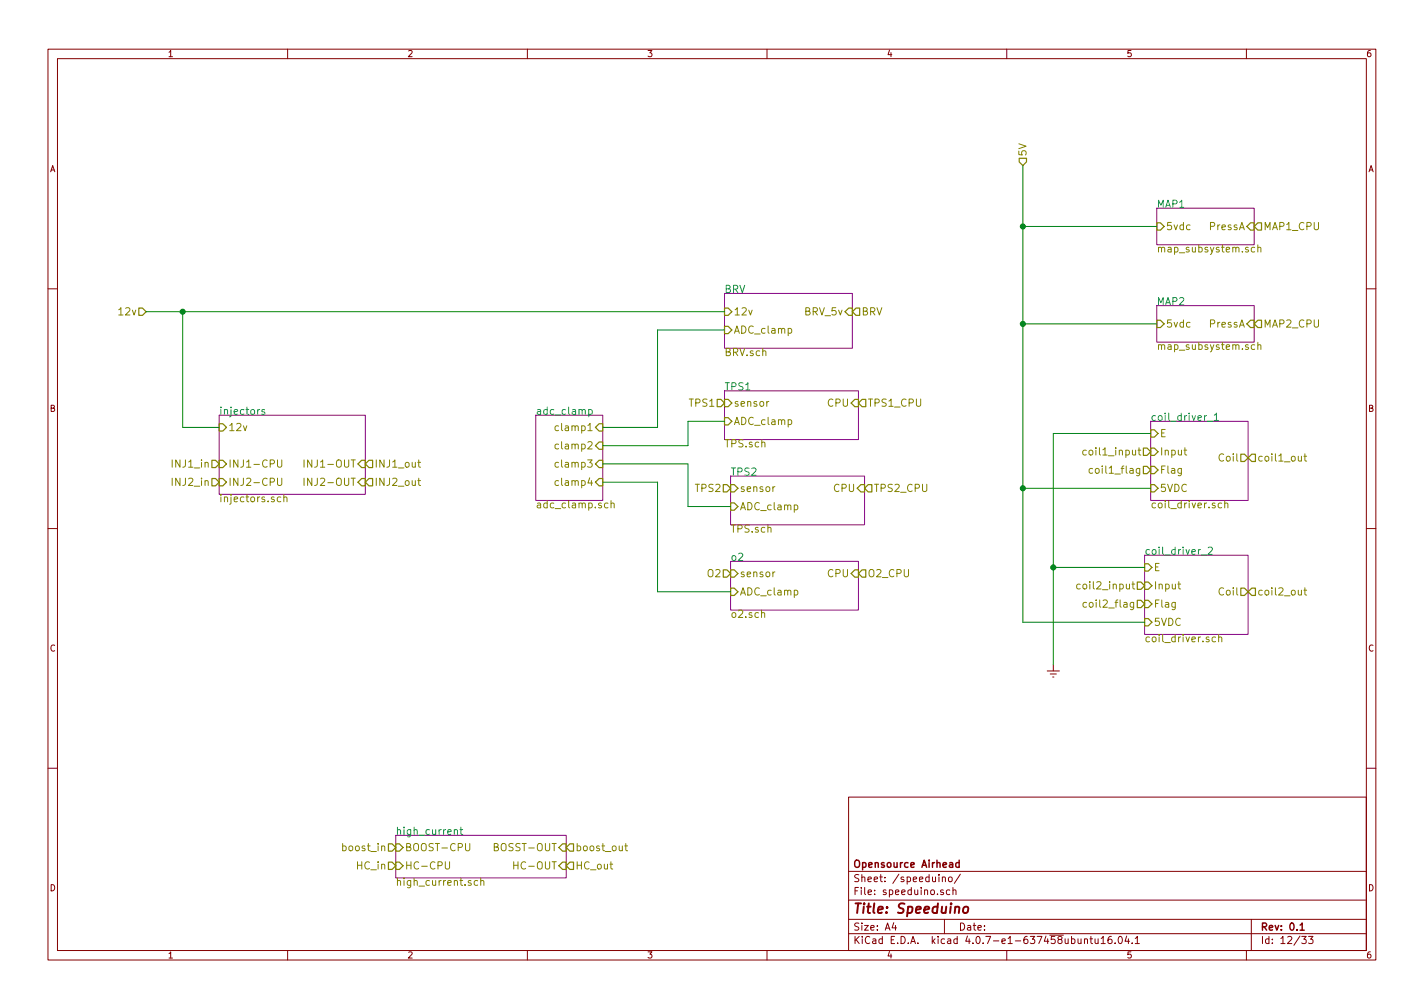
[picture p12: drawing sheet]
<svg xmlns="http://www.w3.org/2000/svg" width="297mm" height="210mm" viewBox="0 0 297 210" stroke-linecap="round" stroke-linejoin="round" font-family="sans-serif">
<g fill="none" stroke="#840000" stroke-width=".21">
<path d="M10 10.3h277v189.9h-277zM12 12.2h273v186.1h-273zM60 10.3v1.9M110 10.3v1.9M160 10.3v1.9M210 10.3v1.9M260 10.3v1.9M10 60.2h2M285 60.2h2M10 110.3h2M285 110.3h2M218.4 139.9h2.6"/>
<path d="M219.7 138.7v1.2M219.1 140.6h1.2M219.6 141.2h.2M10 160.2h2M177 166.3h108v32h-108zM285 160.2h2M60 198.3v1.9M110 198.3v1.9M160 198.3v1.9M177 194.8h108M177 191.8h108M177 187.8h108"/>
<path d="M177 181.8h108M186.4 192.5l-.3 1h.9M186.8 193v1M196.6 183.1l.2-.2 .4 .1v.9M196.6 182.9v1M196.8 185.7l-.4-.1-.2 .2 .1 .2 .5 .2v.3h-.6M197 191.8v3M197.9 183.1l.2-.2 .5 .2v.5l-.1 .2-.4 .1-.2-.1zM198.1 185.7l-.4-.1-.3 .3 .1 .6 .2 .1 .4-.1M198.8 185.7l.2-.1 .4 .1v.9M198.8 185.1v1.5M200.3 182.3l-1.2 2"/>
<path d="M210 198.3v1.9M226.2 196l.2-.2 .4 .1v.9M226.2 195.8v1M227.4 195.8h.5M227.6 195.3v1.3l.3 .2M228.4 195.8l.1 .9 .4 .1 .2-.1M229.1 195.8v1M229.7 195.8l.4-.5v1.5M229.7 196.8h.9M231.8 195.3l-.4 .1a1.11 1.11 0 0 0-.1 1.3l.4 .1 .2-.1 .1-.5-.3-.3-.4 .1-.2 .2M232.6 196.7v.1M233.4 195.5l.2-.2a.8 .8 0 0 1 .5 .8 .8 .8 0 0 1-.5 .7l-.4-.5z"/>
<path d="M235 195.2l-.3 1.1h.9M235.4 195.8v1M236.2 196.7v.1M236.8 195.8l.4-.5v1.5M236.8 196.8h.9M260 198.3v1.9M261 191.8v6.5M271.5 195.3h1l-.5 .6 .4 .1v.7l-.2 .1-.7-.1M272.9 195.3h1l-.5 .6 .4 .1v.7l-.2 .1-.7-.1"/>
</g>
<path d="M200.1 179.4v1.5M200.1 180l-.5-.1-.2 .3v.6l.2 .1 .5-.1M271.2 193l.4-.5v1.5M271.2 194h.9" fill="none" stroke="#840000" stroke-width=".3"/>
<path d="M201.1 189.3l.3-.2 .5 .2v.8l-.4 .3-.6-.1z" fill="none" stroke="#840000" stroke-width=".41"/>
<path d="M241.3 43.4h20.3v7.6h-20.3zM151.1 61.2h26.7v11.4h-26.7zM241.3 63.7h20.3v7.7h-20.3zM45.7 86.6h30.5v16.5h-30.5zM111.8 86.6h13.9v17.8h-13.9zM151.1 81.5h28v10.2h-28zM152.4 99.3h27.9v10.2h-27.9zM240 87.9h20.3v16.5h-20.3zM152.4 117.1h26.7v10.1h-26.7zM238.8 115.8h21.5v16.5h-21.5zM82.5 174.2h35.6v8.9h-35.6z" fill="none" stroke="#840084" stroke-width=".21"/>
<g fill="none" stroke="#848400" stroke-width=".21">
<path d="M261.7 51.7l-.4-.1-.3 .3 .1 .5 .2 .2 .4-.1M262.4 51.7l.2-.1 .4 .1v.9M262.4 51.1v1.5M164.4 68.6l.4-.1 .4 .3-.2 .6h-.6M261.7 72l-.4-.1-.3 .3 .1 .6 .2 .1 .4-.1M262.4 72l.2-.1 .4 .1v.9M262.4 71.4v1.5M57.9 95.9v1.3l.3 .3h.3l.3-.3v-1.3M57.9 99.7v1.3l.3 .3h.3l.3-.3v-1.3M63.4 95.9v1.6M63.4 99.7v1.6M87.1 96.4h.6"/>
<path d="M87.4 95.9v1.4l.3 .2M87.4 99.7v1.4l.3 .2M116.5 88.9l-.4-.1-.3 .3 .1 .7h.6M116.5 92.7l-.4-.1-.3 .3 .1 .7h.6M116.5 96.5l-.4-.1-.3 .3 .1 .7h.6M160.4 83.7l-.5 .3M164.4 87.6l.4-.1 .4 .4-.2 .6h-.6M226.6 94l-.4-.1-.3 .3 .1 .6h.6M227.9 97.8l-.4-.1-.3 .3 .1 .6h.6M237.4 93.9h.6M237.6 93.4v1.3l.4 .2M247 93.9h.5"/>
<path d="M247.2 93.4v1.3l.3 .2M270.8 95.2l.1 .9 .3 .1 .3-.2M271.5 95.2v1M272 95.2h.6M272.2 94.7v1.3l.4 .2M58.6 103.7h-.5l-.3 .3 .2 .6h.6M59.2 103.8l.1-.1a.36 .36 0 0 1 .6 .2v.8M59.2 103.1v1.6M87.1 100.2h.6M116.5 100.3l-.4-.1-.3 .4 .1 .6h.6M126.8 105l-.4-.1-.3 .3 .1 .7h.6M127.5 105.1v-.1a.36 .36 0 0 1 .6 .2v.7"/>
<path d="M127.5 104.4v1.5M161.6 119.3l-.4 .3M161.6 101.5l-.4 .3M165.7 105.4l.4-.1 .3 .3-.1 .7h-.6M254.8 105l-.4-.1-.3 .3 .2 .7h.5M255.5 105.1v-.1a.36 .36 0 0 1 .6 .2v.7M255.5 104.4v1.5M158.9 127.9a.36 .36 0 0 1 .6 .1v.8M165.7 123.2l.4-.1 .3 .3-.1 .6h-.6M225.3 121.9l-.4-.1-.3 .3 .1 .7h.6M226.6 125.7l-.4-.1-.3 .4 .2 .6h.5M236.1 121.8h.6"/>
<path d="M236.3 121.3v1.4l.4 .2M245.7 121.8h.6M245.9 121.3v1.4l.4 .2M253.6 132.9h-.5l-.3 .3 .2 .6h.6M254.2 133l.1-.1a.36 .36 0 0 1 .6 .2v.8M254.2 132.4v1.5M270.8 123.1l.1 .9 .3 .1 .3-.1M271.5 123.1v1M272 123.1h.6M272.2 122.6v1.3l.4 .2M92.9 179.8v1.2l.3 .3h.3l.3-.3v-1.2M97.1 175.9v1.3l.3 .3h.3l.3-.3v-1.3"/>
<path d="M107.2 179.8v1.5M130.3 176.4h.6M130.5 175.9v1.4l.4 .2M99.6 183.7h-.4l-.3 .3 .2 .6h.5M100.3 183.8l.1-.1a.36 .36 0 0 1 .5 .2v.8M100.3 183.2v1.5M107.2 180.5h.9"/>
</g>
<g fill="none" stroke="#848400" stroke-width=".25">
<path d="M212.6 33h1.5v.8l-.7 .7-.8-.7zM241.3 46.5h.8l.7 .7-.7 .8h-.8zM260.1 47.2l.8-.7h.7v1.5h-.7zM262.4 46.5h.7v1.5h-.7l-.8-.8zM29 64.3h.7l.8 .7-.8 .8h-.7zM151.1 64.3h.8l.8 .7-.8 .8h-.8zM151.1 68.1h.8l.8 .7-.8 .8h-.8zM177 64.3h.8v1.5h-.8l-.7-.8zM178.6 64.3h.7v1.5h-.7l-.8-.8zM241.3 66.8h.8l.7 .8-.7 .7h-.8zM260.1 67.6l.8-.8h.7v1.5h-.7zM262.4 66.8h.7v1.5h-.7l-.8-.7z"/>
<path d="M44.2 96h.8l.7 .8-.7 .7h-.8zM44.2 99.8h.8l.7 .8-.7 .7h-.8zM45.7 96h.8l.7 .8-.7 .7h-.8zM45.7 99.8h.8l.7 .8-.7 .7h-.8zM45.7 88.4h.8l.7 .7-.7 .8h-.8zM75.4 99.8h.8v1.5h-.8l-.7-.7zM75.4 96h.8v1.5h-.8l-.7-.7zM77 96h.7v1.5h-.7l-.8-.7zM77 99.8h.7v1.5h-.7l-.8-.7zM125 88.4h.7v1.5h-.7l-.8-.8zM125 92.2h.7v1.5h-.7l-.8-.7zM125 96h.7v1.5h-.7l-.8-.7z"/>
<path d="M125 99.8h.7v1.5h-.7l-.8-.7zM149.6 83.3h.8l.7 .8-.7 .7h-.8zM151.1 83.3h.8l.8 .8-.8 .7h-.8zM151.1 87.1h.8l.8 .8-.8 .7h-.8zM177.5 84.1l.8-.8h.8v1.5h-.8zM179.8 83.3h.8v1.5h-.8l-.7-.7zM238.5 93.5h.8l.7 .7-.7 .8h-.8zM238.5 97.3h.8l.7 .7-.7 .8h-.8zM240 89.7h.8l.8 .7-.8 .8h-.8zM240 93.5h.8l.8 .7-.8 .8h-.8zM240 97.3h.8l.8 .7-.8 .8h-.8zM258.8 94.7h.8l.7 .8-.7 .8h-.8z"/>
<path d="M261.1 94.7h.8v1.6h-.8l-.8-.8zM150.9 118.9h.7l.8 .7-.8 .8h-.7zM150.9 101.1h.7l.8 .7-.8 .8h-.7zM152.4 118.9h.8l.7 .7-.7 .8h-.8zM152.4 101.1h.8l.7 .7-.7 .8h-.8zM152.4 104.9h.8l.7 .8-.7 .7h-.8zM178.3 118.9h.8v1.5h-.8l-.8-.8zM179.6 101.1h.7v1.5h-.7l-.8-.8zM179.8 118.9h.8v1.5h-.8l-.7-.8zM181.1 101.1h.8v1.5h-.8l-.8-.8zM238.8 117.6h.7l.8 .8-.8 .7h-.7zM240 101.1h.8l.8 .7-.8 .8h-.8z"/>
<path d="M152.4 122.7h.8l.7 .7-.7 .8h-.8zM237.2 121.4h.8l.8 .8-.8 .7h-.8zM237.2 125.2h.8l.8 .8-.8 .7h-.8zM238.8 121.4h.7l.8 .8-.8 .7h-.7zM238.8 125.2h.7l.8 .8-.8 .7h-.7zM238.8 129h.7l.8 .8-.8 .8h-.7zM258.8 122.7h.8l.7 .7-.7 .8h-.8zM261.1 122.7h.8v1.5h-.8l-.8-.8zM81 176h.8l.7 .8-.7 .7h-.8zM81 179.8h.8l.7 .8-.7 .8h-.8zM82.5 176h.8l.8 .8-.8 .7h-.8zM82.5 179.8h.8l.8 .8-.8 .8h-.8z"/>
<path d="M117.3 179.8h.8v1.6h-.8l-.7-.8zM117.3 176h.8v1.5h-.8l-.7-.7zM118.1 176.8l.8-.8h.7v1.5h-.7zM118.9 179.8h.7v1.6h-.7l-.8-.8z"/>
</g>
<path d="M55.2 85.5l-.4-.1-.2 .2 .1 .2 .5 .2v.4h-.6M122.8 85.5l.4-.1 .3 .3-.1 .7h-.6M122.8 85.4v1.5M251.8 87.9h1.2M253.3 86.6l.4-.4v1.5M253.3 87.7h.9M250.6 115.8h1.1M252 114.3l.6-.2 .3 .4-.9 1.1h.9M94.8 173.2v-.1a.36 .36 0 0 1 .6 .2v.8M95.9 173h.6M96.1 172.5v1.4l.4 .2" fill="none" stroke="#008484" stroke-width=".21"/>
<path d="M213.4 34.5v95.3h25.4M213.4 47.2h27.9M30.5 65h120.6M38.1 65v24.1h7.6M151.1 68.8h-13.9v20.3h-11.5M213.4 67.6h27.9M125.7 96.8h17.8v8.9h8.9M151.1 87.9h-7.6v5.1h-17.8M240 90.4h-20.3v48.3M125.7 100.6h11.5v22.8h15.2M213.4 101.8h26.6M219.7 118.4h19.1" fill="none" stroke="#008400" stroke-width=".21"/>
<g fill="#008400" stroke="#008400" stroke-width=".25">
<circle cx="213.4" cy="101.8" r=".51"/>
<circle cx="213.4" cy="67.6" r=".51"/>
<circle cx="213.4" cy="47.2" r=".51"/>
<circle cx="38.1" cy="65" r=".51"/>
<circle cx="219.7" cy="118.4" r=".51"/>
</g>
<text font-size="2.8" fill="#840000" x="178" y="190.5">Title: Speeduino</text>
<g font-size="2.1" fill="#848400">
<text x="214.1" y="32.6" transform="rotate(-90 214.1 32.6)">5V</text>
<text x="241.3" y="52.6">map_subsystem.sch</text>
<text x="243.2" y="48">5vdc</text>
<text x="252.4" y="48">PressA</text>
<text x="263.6" y="48">MAP1_CPU</text>
<text x="25" y="65.8">12v</text>
<text x="153.1" y="65.8">12v</text>
<text x="167.8" y="65.8">BRV_5v</text>
<text x="179.7" y="65.8">BRV</text>
<text x="153.1" y="69.6">ADC_clamp</text>
<text x="243.2" y="68.3">5vdc</text>
<text x="252.4" y="68.3">PressA</text>
<text x="263.6" y="68.3">MAP2_CPU</text>
<text x="151.1" y="74.3">BRV.sch</text>
<text x="241.3" y="73">map_subsystem.sch</text>
<text x="47.7" y="89.9">12v</text>
<text x="116.5" y="89.9">clamp1</text>
<text x="143.9" y="84.8">TPS1</text>
<text x="153.1" y="84.8">sensor</text>
<text x="153.1" y="88.6">ADC_clamp</text>
<text x="172.7" y="84.8">CPU</text>
<text x="181" y="84.8">TPS1_CPU</text>
<text x="116.5" y="93.7">clamp2</text>
<text x="151.1" y="93.3">TPS.sch</text>
<text x="226.9" y="95">coil1_input</text>
<text x="242" y="91.2">E</text>
<text x="242" y="95">Input</text>
<text x="36.2" y="97.5">INJ1_in</text>
<text x="36.2" y="101.3">INJ2_in</text>
<text x="47.7" y="97.5">INJ1-CPU</text>
<text x="47.7" y="101.3">INJ2-CPU</text>
<text x="64.6" y="101.3">INJ2-OUT</text>
<text x="64.6" y="97.5">INJ1-OUT</text>
<text x="78.1" y="97.5">INJ1_out</text>
<text x="78.1" y="101.3">INJ2_out</text>
<text x="116.5" y="97.5">clamp3</text>
<text x="116.5" y="101.3">clamp4</text>
<text x="228.3" y="98.8">coil1_flag</text>
<text x="242" y="98.8">Flag</text>
<text x="254.4" y="96.3">Coil</text>
<text x="262.3" y="96.3">coil1_out</text>
<text x="45.7" y="104.7">injectors.sch</text>
<text x="111.8" y="106">adc_clamp.sch</text>
<text x="145.2" y="102.6">TPS2</text>
<text x="154.3" y="102.6">sensor</text>
<text x="154.3" y="106.4">ADC_clamp</text>
<text x="173.9" y="102.6">CPU</text>
<text x="182.3" y="102.6">TPS2_CPU</text>
<text x="240" y="106">coil_driver.sch</text>
<text x="242" y="102.6">5VDC</text>
<text x="152.4" y="111.1">TPS.sch</text>
<text x="240.7" y="119.1">E</text>
<text x="147.7" y="120.4">O2</text>
<text x="154.3" y="120.4">sensor</text>
<text x="154.3" y="124.2">ADC_clamp</text>
<text x="172.7" y="120.4">CPU</text>
<text x="181" y="120.4">O2_CPU</text>
<text x="225.6" y="122.9">coil2_input</text>
<text x="240.7" y="122.9">Input</text>
<text x="254.4" y="124.2">Coil</text>
<text x="262.3" y="124.2">coil2_out</text>
<text x="152.4" y="128.9">o2.sch</text>
<text x="227.1" y="126.7">coil2_flag</text>
<text x="240.7" y="126.7">Flag</text>
<text x="240.7" y="130.6">5VDC</text>
<text x="238.8" y="134">coil_driver.sch</text>
<text x="71.8" y="177.5">boost_in</text>
<text x="84.5" y="177.5">BOOST-CPU</text>
<text x="103.7" y="177.5">BOSST-OUT</text>
<text x="120" y="177.5">boost_out</text>
<text x="74.5" y="181.4">HC_in</text>
<text x="82.5" y="184.8">high_current.sch</text>
<text x="84.5" y="181.4">HC-CPU</text>
<text x="107.9" y="181.4">HC-OUT</text>
<text x="120" y="181.4">HC_out</text>
</g>
<g font-size="2.1" fill="#008484">
<text x="241.3" y="43.3">MAP1</text>
<text x="151.1" y="61.1">BRV</text>
<text x="241.3" y="63.6">MAP2</text>
<text x="151.1" y="81.4">TPS1</text>
<text x="45.7" y="86.5">injectors</text>
<text x="111.8" y="86.5">adc_clamp</text>
<text x="240" y="87.8">coil_driver_1</text>
<text x="152.4" y="99.2">TPS2</text>
<text x="152.4" y="117">o2</text>
<text x="238.8" y="115.7">coil_driver_2</text>
<text x="82.5" y="174.1">high_current</text>
</g>
<g font-size="2.1" fill="#840000">
<text x="178" y="184">Sheet: /speeduino/</text>
<text x="178" y="181">Opensource Airhead</text>
<text x="178" y="186.7">File: speeduino.sch</text>
<text x="178" y="196.9">KiCad E.D.A. kicad 4.0.7-e1-637458ubuntu16.04.1</text>
<text x="178" y="194.1">Size: A4</text>
<text x="200" y="194.1">Date:</text>
<text x="263" y="194.1">Rev: 0.1</text>
<text x="263" y="196.9">Id: 12/33</text>
</g>
<g font-size="1.8" fill="#840000">
<text x="35" y="11.9">1</text>
<text x="85" y="11.9">2</text>
<text x="135" y="11.9">3</text>
<text x="185" y="11.9">4</text>
<text x="235" y="11.9">5</text>
<text x="285" y="11.9">6</text>
<text x="10.4" y="35.9">A</text>
<text x="285.4" y="35.9">A</text>
<text x="10.4" y="85.9">B</text>
<text x="285.4" y="85.9">B</text>
<text x="10.4" y="135.9">C</text>
<text x="285.4" y="135.9">C</text>
<text x="10.4" y="185.9">D</text>
<text x="285.4" y="185.9">D</text>
<text x="35" y="199.9">1</text>
<text x="85" y="199.9">2</text>
<text x="135" y="199.9">3</text>
<text x="185" y="199.9">4</text>
<text x="235" y="199.9">5</text>
<text x="285" y="199.9">6</text>
</g>
</svg>
